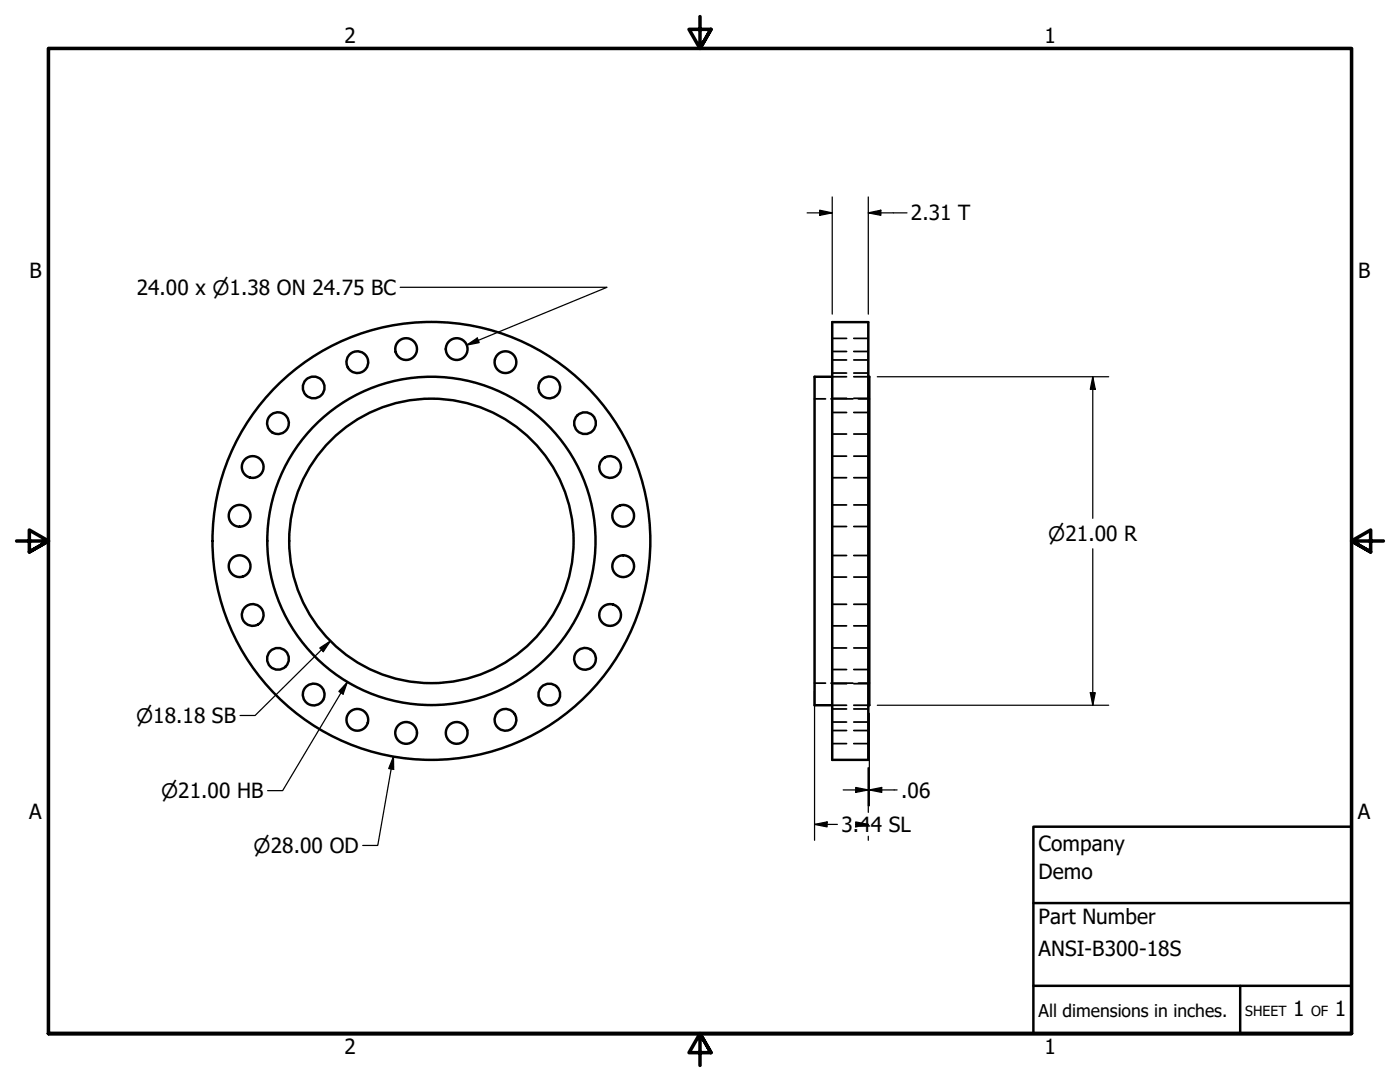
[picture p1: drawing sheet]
<svg xmlns="http://www.w3.org/2000/svg" width="279mm" height="216mm" viewBox="0 0 279 216" stroke-linecap="round" stroke-linejoin="round" font-family="sans-serif">
<!-- layer: Visible (ANSI) -->
<g fill="none" stroke="#000" stroke-width=".49">
<path d="M166.1 64.3h7.2v87.3h-7.2zM166.1 75.2h-3.5v65.5h3.5M173.3 75.2h.2v65.5h-.2"/>
<circle cx="62.6" cy="77.3" r="2.17"/>
<circle cx="71.3" cy="72.3" r="2.17"/>
<circle cx="81.1" cy="69.7" r="2.17"/>
<circle cx="91.1" cy="69.7" r="2.17"/>
<circle cx="100.9" cy="72.3" r="2.17"/>
<circle cx="109.6" cy="77.3" r="2.17"/>
<circle cx="50.4" cy="93.2" r="2.17"/>
<circle cx="55.5" cy="84.4" r="2.17"/>
<circle cx="116.8" cy="84.4" r="2.17"/>
<circle cx="121.8" cy="93.2" r="2.17"/>
<circle cx="47.8" cy="113" r="2.17"/>
<circle cx="47.8" cy="102.9" r="2.17"/>
<circle cx="86.1" cy="107.9" r="28.4"/>
<circle cx="86.1" cy="107.9" r="32.8"/>
<circle cx="86.1" cy="107.9" r="43.7"/>
<circle cx="124.4" cy="113" r="2.17"/>
<circle cx="124.4" cy="102.9" r="2.17"/>
<circle cx="50.4" cy="122.7" r="2.17"/>
<circle cx="55.5" cy="131.5" r="2.17"/>
<circle cx="62.6" cy="138.6" r="2.17"/>
<circle cx="109.6" cy="138.6" r="2.17"/>
<circle cx="116.8" cy="131.5" r="2.17"/>
<circle cx="121.8" cy="122.7" r="2.17"/>
<circle cx="71.3" cy="143.6" r="2.17"/>
<circle cx="81.1" cy="146.2" r="2.17"/>
<circle cx="91.1" cy="146.2" r="2.17"/>
<circle cx="100.9" cy="143.6" r="2.17"/>
</g>
<!-- layer: Hidden (ANSI) -->
<g fill="none" stroke="#000" stroke-width=".35">
<path d="M162.6 79.6h2.1M165.8 79.6h4.4M166.1 74.4h2.8M166.1 70.1h2.8M166.1 79.5h2.8M166.1 75.2h2.8M166.1 71.8h2.8M166.1 67.5h2.8M170.4 74.4h2.9M170.4 70.1h2.9M170.4 79.5h2.9M170.4 75.2h2.9"/>
<path d="M170.4 71.8h2.9M170.4 67.5h2.9M171.3 79.6h2.2M166.1 86.6h2.8M166.1 82.3h2.8M166.1 95.3h2.8M166.1 91h2.8M170.4 86.6h2.9M170.4 82.3h2.9M170.4 95.3h2.9M170.4 91h2.9M166.1 105.1h2.8"/>
<path d="M166.1 100.8h2.8M166.1 115.1h2.8M166.1 110.8h2.8M170.4 105.1h2.9M170.4 100.8h2.9M170.4 115.1h2.9M170.4 110.8h2.9M162.6 136.3h2.1M165.8 136.3h4.4M166.1 124.9h2.8M166.1 120.6h2.8M166.1 133.6h2.8"/>
<path d="M166.1 129.3h2.8M166.1 136.4h2.8M170.4 124.9h2.9M170.4 120.6h2.9M170.4 133.6h2.9M170.4 129.3h2.9M170.4 136.4h2.9M171.3 136.3h2.2M166.1 140.7h2.8M166.1 145.8h2.8M166.1 141.5h2.8M166.1 148.4h2.8"/>
<path d="M166.1 144.1h2.8M170.4 140.7h2.9M170.4 145.8h2.9M170.4 141.5h2.9M170.4 148.4h2.9M170.4 144.1h2.9"/>
</g>
<!-- layer: Border (ANSI) -->
<path d="M139.7 3.3v6.4l-2.2-3.8h4.4l-2.2 3.8 2.2-3.8M3.3 107.9h6.4l-3.8-2.1v4.3l3.8-2.2-3.8 2.2M276.1 107.9h-6.4l3.8-2.1v4.3l-3.8-2.2 3.8 2.2M9.7 206.2v-196.5h260v196.5h-260h260M141.9 210l-2.2-3.8 2.2 3.8h-4.4l2.2-3.8v6.4" fill="none" stroke="#000" stroke-width=".71"/>
<!-- layer: Title (ANSI) -->
<path d="M206.2 165h63.5v41.2h-63.5zM206.2 196.7h63.5M206.2 180.2h63.5M247.5 196.7v9.5" fill="none" stroke="#000" stroke-width=".49"/>
<!-- layer: Dimension (ANSI) -->
<g fill="none" stroke="#000" stroke-width=".25">
<path d="M166.1 39.3v23.4M173.3 39.3v23.4M79.9 57.3h41.2l-28 11.6M161.1 42.5h5M163.6 41.9l2.5 .6-2.5 .5zM173.3 42.5l2.5-.6v1.1zM173.3 42.5h7.7M93.1 68.9l2.1-1.4 .4 .9zM175.1 75.2h46.2M218.1 75.2l.5 2.5h-1zM218.1 75.2v28.2M218.1 109.5v31.2"/>
<path d="M63.8 129.3l2.1-1.4-1.4 2.1zM65.9 127.9l-15 14.9h-3M69.3 136.1l-.8 2.4-.9-.5zM69.3 136.1l-12.9 21.7h-3M162.6 137.9v29.8M217.6 138.2h1l-.5 2.5zM78.5 151l.1 2.5-1-.1zM78.5 151l-3.1 17.7h-3M168.3 157.6h5M170.8 157.1l2.5 .5-2.5 .5zM173.3 153.2v8.9M173.5 157.6l2.5-.5v1z"/>
<path d="M173.5 157.6h5.5M173.5 142.3v18.5M175.1 140.7h46.2M162.6 164.5l2.5-.5v1zM162.6 164.5h4.5M170.8 164l2.5 .5-2.5 .5zM170.8 164.5h2.5M173.3 166.9v.8"/>
</g>
<g fill="#000">
<path d="M163.6 41.9l2.5 .6-2.5 .5z" fill-rule="evenodd"/>
<path d="M173.3 42.5l2.5-.6v1.1z" fill-rule="evenodd"/>
<path d="M93.1 68.9l2.1-1.4 .4 .9z" fill-rule="evenodd"/>
<path d="M218.1 75.2l.5 2.5h-1z" fill-rule="evenodd"/>
<path d="M63.8 129.3l2.1-1.4-1.4 2.1z" fill-rule="evenodd"/>
<path d="M69.3 136.1l-.8 2.4-.9-.5z" fill-rule="evenodd"/>
<path d="M217.6 138.2h1l-.5 2.5z" fill-rule="evenodd"/>
<path d="M78.5 151l.1 2.5-1-.1z" fill-rule="evenodd"/>
<path d="M170.8 157.1l2.5 .5-2.5 .5z" fill-rule="evenodd"/>
<path d="M173.5 157.6l2.5-.5v1z" fill-rule="evenodd"/>
<path d="M162.6 164.5l2.5-.5v1z" fill-rule="evenodd"/>
<path d="M170.8 164l2.5 .5-2.5 .5z" fill-rule="evenodd"/>
</g>
<g font-size="4.2">
<text x="68.7" y="8.6">2</text>
<text x="208.4" y="8.6">1</text>
<text x="181.8" y="44">2.31 T</text>
<text x="5.9" y="55.5">B</text>
<text x="27.3" y="58.8">24.00 x ⌀1.38 ON 24.75 BC</text>
<text x="271" y="55.5">B</text>
<text x="179.8" y="159.1">.06</text>
<text x="5.8" y="163.4">A</text>
<text x="167.9" y="166">3.44 SL</text>
<text x="271" y="163.4">A</text>
<text x="207.3" y="169.8">Company</text>
<text x="207.3" y="175.4">Demo</text>
<text x="207.3" y="184.4">Part Number</text>
<text x="207.3" y="190.7">ANSI-B300-18S</text>
<text x="258.1" y="202.8">1</text>
<text x="266.4" y="202.8">1</text>
<text x="68.7" y="210.3">2</text>
<text x="208.4" y="210.3">1</text>
</g>
<g font-size="4">
<text x="209.2" y="107.9">⌀21.00 R</text>
<text x="27.2" y="144.3">⌀18.18 SB</text>
<text x="32.2" y="159.2">⌀21.00 HB</text>
<text x="50.6" y="170.2">⌀28.00 OD</text>
</g>
<text font-size="3.5" x="207.3" y="202.9">All dimensions in inches.</text>
<g font-size="2.8">
<text x="248.5" y="202.8">SHEET</text>
<text x="261.7" y="202.8">OF</text>
</g>
</svg>
